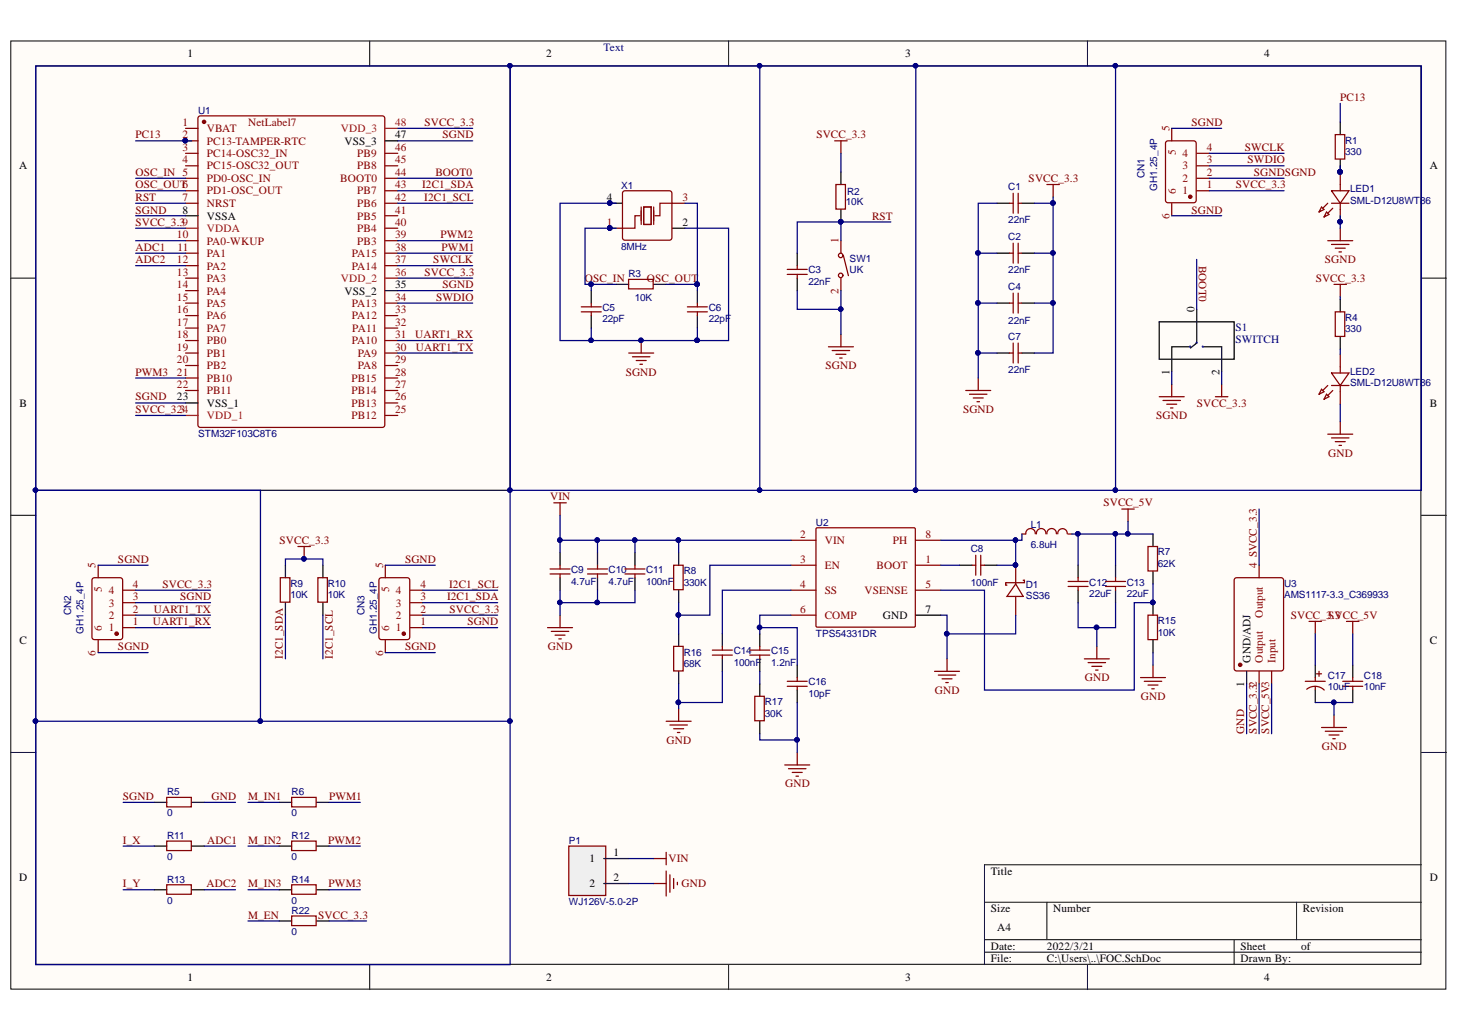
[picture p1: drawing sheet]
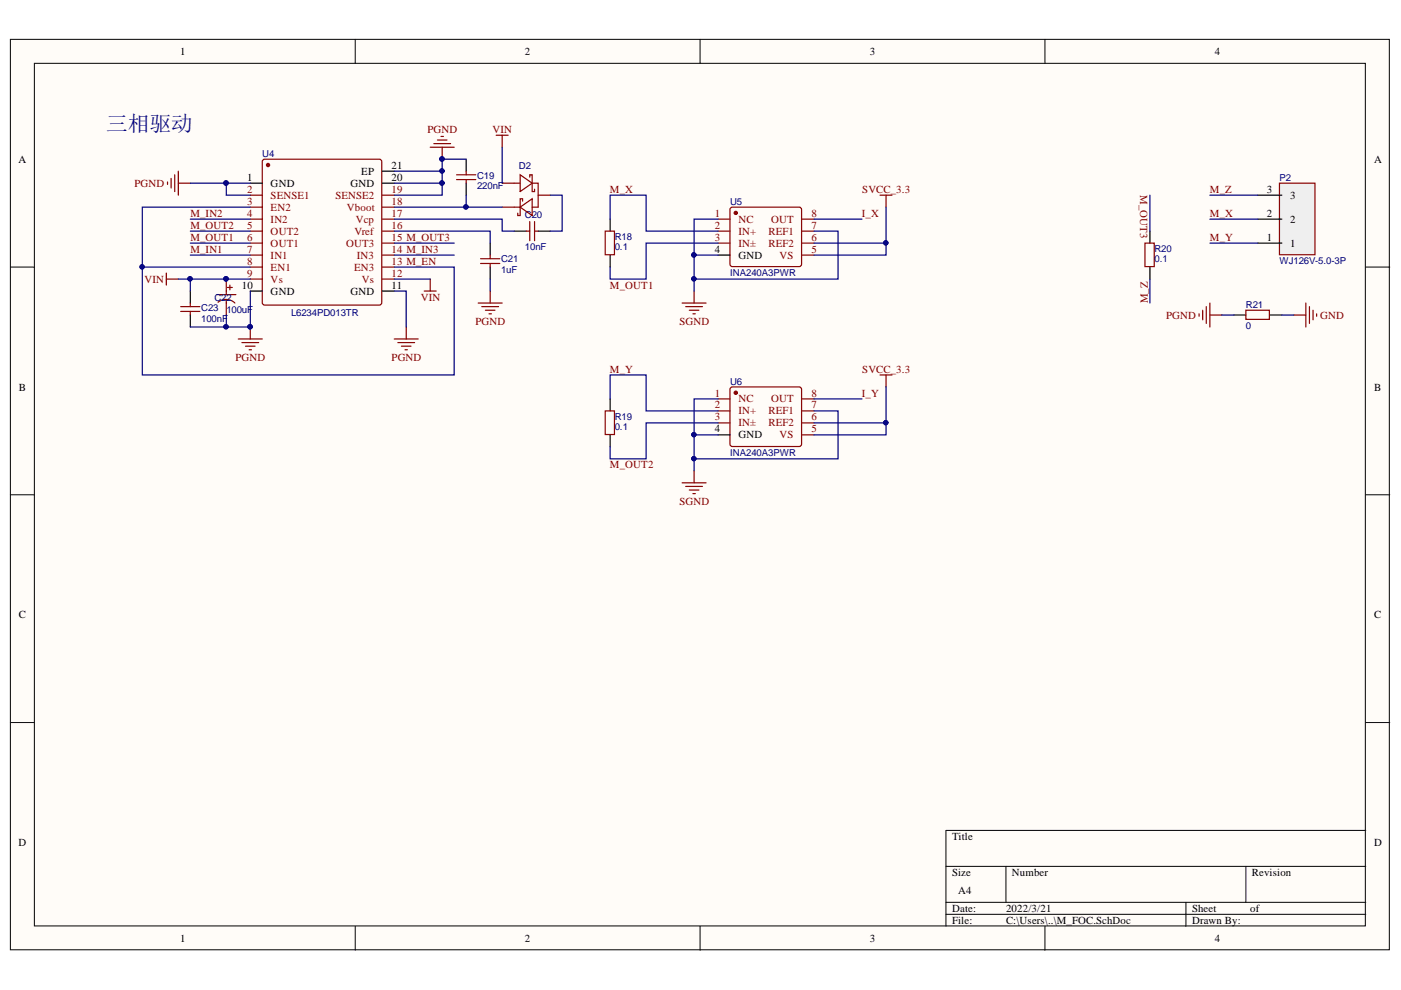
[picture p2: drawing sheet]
# Altium project FOC.PrjPcb
2 sheets, 64 parts. Net scope: global (net labels, ports and power ports of the same name join across sheets).
Board file: FOC.PcbDoc
Sheets:
  FOC.SchDoc
  M_FOC.SchDoc

## Sheet FOC.SchDoc
size A4

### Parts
C1  22nF  [C0603]
C2  22nF  [C0603]
C3  22nF  [C0603]
C4  22nF  [C0603]
C5  22pF  [C0603]
C6  22pF  [C0603]
C7  22nF  [C0603]
C8  100nF  [C0603]
C9  4.7uF  [C0603]
C10  4.7uF  [C0603]
C11  100nF  [C0603]
C12  22uF  [C0603]
C13  22uF  [C0603]
C14  100nF  [C0603]
C15  1.2nF  [C0603]
C16  10pF  [C0603]
C17  10uF  [CAP-SMD_L3.2-W1.6-RD]
C18  10nF  [C0603]
CN1  GH1.25_4P  [CONN-TH_4P-P1.25_HRS_DF13-4P-1.25H-21]
CN2  GH1.25_4P  [CONN-TH_4P-P1.25_HRS_DF13-4P-1.25H-21]
CN3  GH1.25_4P  [CONN-TH_4P-P1.25_HRS_DF13-4P-1.25H-21]
D1  SS36  [SMA_L4.3-W2.6-LS5.2-RD]
L1  6.8uH  [IND-SMD_L5.0-W5.0_SWPA5040S]
LED1  SML-D12U8WT86  [LED0603-RD]
LED2  SML-D12U8WT86  [LED0603-RD]
P1  WJ126V-5.0-2P  [CONN-TH_WJ126V-5.0-2P]
R1  330  [C0603]
R2  10K  [R0603]
R3  10K  [R0603]
R4  330  [C0603]
R5  0  [R0603]
R6  0  [R0603]
R7  62K  [R0603]
R8  330K  [R0603]
R9  10K  [R0603]
R10  10K  [R0603]
R11  0  [R0603]
R12  0  [R0603]
R13  0  [R0603]
R14  0  [R0603]
R15  10K  [R0603]
R16  68K  [R0603]
R17  30K  [R0603]
R22  0  [R0603]
S1  SWITCH  [switch]
SW1  UK  [SW-TH_L6.0-W3.5-P6.50]
U1  STM32F103C8T6  [LQFP-48_L7.0-W7.0-P0.50-LS9.0-BL]
U2  TPS54331DR  [SOIC-8_L5.0-W4.0-P1.27-LS6.0-BL]
U3  AMS1117-3.3_C369933  [SOT-223-4_L6.5-W3.5-P2.30-LS7.0-BR]
X1  8MHz  [CRYSTAL-SMD_4P-L5.0-W3.2-BL]

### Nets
GND: C9.1 C10.1 C11.1 C12.1 C13.1 C14.1 C16.1 C17.2 C18.1 D1.2(A) LED2.1(K) P1.2 R5.2 R15.1 R16.1 R17.1 U2.7(GND) U3.1(GND/ADJ)
SGND: C1.1 C2.1 C3.1 C4.1 C5.1 C6.1 C7.1 CN1.2 CN1.5 CN1.6 CN2.3 CN2.5 CN2.6 CN3.1 CN3.5 CN3.6 LED1.1(K) R5.1 S1.1 SW1.2 U1.8(VSSA) U1.23(VSS_1) U1.35(VSS_2) U1.47(VSS_3) X1.2(GND) X1.4(GND)
SVCC_3.3: C1.2 C2.2 C4.2 C7.2 C17.1 CN1.1 CN2.4 CN3.2 R2.1 R4.2 R9.2 R10.2 R22.2 S1.2 U1.9(VDDA) U1.24(VDD_1) U1.36(VDD_2) U1.48(VDD_3) U3.2(Output) U3.4(Output)
SVCC_5V: C12.2 C13.2 C18.2 L1.2 R7.2 U3.3(Input)
VIN: C9.2 C10.2 C11.2 P1.1 R8.2 U2.2(VIN)
ADC1: R11.2 U1.11(PA1)
ADC2: R13.2 U1.12(PA2)
BOOT0: S1.0 U1.44(BOOT0)
I2C1_SCL: CN3.4 R10.1 U1.42(PB6)
I2C1_SDA: CN3.3 R9.1 U1.43(PB7)
I_X: R11.1
I_Y: R13.1
M_EN: R22.1
M_IN1: R6.1
M_IN2: R12.1
M_IN3: R14.1
OSC_IN: C5.2 R3.1 U1.5(PD0-OSC_IN) X1.1(OSC1)
OSC_OUT: C6.2 R3.2 U1.6(PD1-OSC_OUT) X1.3(OSC2)
PC13: R1.2 U1.2(PC13-TAMPER-RTC)
PWM1: R6.2 U1.38(PA15)
PWM2: R12.2 U1.39(PB3)
PWM3: R14.2 U1.21(PB10)
RST: C3.2 R2.2 SW1.1 U1.7(NRST)
SWCLK: CN1.4 U1.37(PA14)
SWDIO: CN1.3 U1.34(PA13)
UART1_RX: CN2.1 U1.31(PA10)
UART1_TX: CN2.2 U1.30(PA9)
NetC8_1: C8.1 D1.1(K) L1.1 U2.8(PH)
NetC8_2: C8.2 U2.1(BOOT)
NetC14_2: C14.2 U2.4(SS)
NetC15_1: C15.1 R17.2
NetC15_2: C15.2 C16.2 U2.6(COMP)
NetLED1_2: LED1.2(A) R1.1
NetLED2_2: LED2.2(A) R4.1
NetR7_1: R7.1 R15.2 U2.5(VSENSE)
NetR8_1: R8.1 R16.2 U2.3(EN)

Not connected (* = marked no-connect by the designer): U1 1(VBAT) 3(PC14-OSC32_IN) 4(PC15-OSC32_OUT) 10(PA0-WKUP) 13(PA3) 14(PA4) 15(PA5) 16(PA6) 17(PA7) 18(PB0) 19(PB1) 20(PB2) 22(PB11) 25(PB12) 26(PB13) 27(PB14) 28(PB15) 29(PA8) 32(PA11) 33(PA12) 40(PB4) 41(PB5) 45(PB8) 46(PB9)

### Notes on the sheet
- Text
- Labels drawn without touching a wire or pin: NetLabel7, SGND

## Sheet M_FOC.SchDoc
size A4

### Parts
C19  220nF  [C0603]
C20  10nF  [C0603]
C21  1uF  [C0603]
C22  100uF  [CAP-SMD_BD6.3-L6.6-W6.6-RD]
C23  100nF  [C0603]
D2  BAT54S_C916425  [SOT-23-3_L2.9-W1.3-P1.90-LS2.4-BR]  (value not drawn)
P2  WJ126V-5.0-3P  [CONN-TH_3P-P5.00_WJ126V-5.0-3P]
R18  0.1  [R2010]
R19  0.1  [R2010]
R20  0.1  [R2010]
R21  0  [R0603]
U4  L6234PD013TR  [POWERSO20_L15.9-W11.0-P1.27-LS14.2-BL-EP]
U5  INA240A3PWR  [TSSOP-8_L4.4-W3.0-P0.65-LS6.4-BL-2]
U6  INA240A3PWR  [TSSOP-8_L4.4-W3.0-P0.65-LS6.4-BL-2]

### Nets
GND: R21.2
PGND: C19.2 C21.1 C22.2 C23.1 R21.1 U4.1(GND) U4.2(SENSE1) U4.10(GND) U4.11(GND) U4.19(SENSE2) U4.20(GND) U4.21(EP)
SGND: U5.1(NC) U5.4(GND) U5.7(REF1) U6.1(NC) U6.4(GND) U6.7(REF1)
SVCC_3.3: U5.5(VS) U5.6(REF2) U6.5(VS) U6.6(REF2)
VIN: C22.1 C23.2 D2.1(A) U4.9(Vs) U4.12(Vs)
I_X: U5.8(OUT)
I_Y: U6.8(OUT)
M_EN: U4.3(EN2) U4.8(EN1) U4.13(EN3)
M_IN1: U4.7(IN1)
M_IN2: U4.4(IN2)
M_IN3: U4.14(IN3)
M_OUT1: R18.1 U4.6(OUT1) U5.3(IN±)
M_OUT2: R19.1 U4.5(OUT2) U6.3(IN±)
M_OUT3: R20.2 U4.15(OUT3)
M_X: P2.2 R18.2 U5.2(IN+)
M_Y: P2.1 R19.2 U6.2(IN+)
M_Z: P2.3 R20.1
NetC19_1: C19.1 D2.2(K) U4.18(Vboot)
NetC20_1: C20.1 U4.17(Vcp)
NetC20_2: C20.2 D2.3
NetC21_2: C21.2 U4.16(Vref)

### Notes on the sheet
- 三相驱动

## Nets that join several sheets
GND: FOC (18 pins), M_FOC (R21.2)
SGND: FOC (26 pins), M_FOC (6 pins)
SVCC_3.3: FOC (20 pins), M_FOC (U5.5 U5.6 U6.5 U6.6)
VIN: FOC (6 pins), M_FOC (5 pins)
I_X: FOC (R11.1), M_FOC (U5.8)
I_Y: FOC (R13.1), M_FOC (U6.8)
M_EN: FOC (R22.1), M_FOC (U4.3 U4.8 U4.13)
M_IN1: FOC (R6.1), M_FOC (U4.7)
M_IN2: FOC (R12.1), M_FOC (U4.4)
M_IN3: FOC (R14.1), M_FOC (U4.14)
